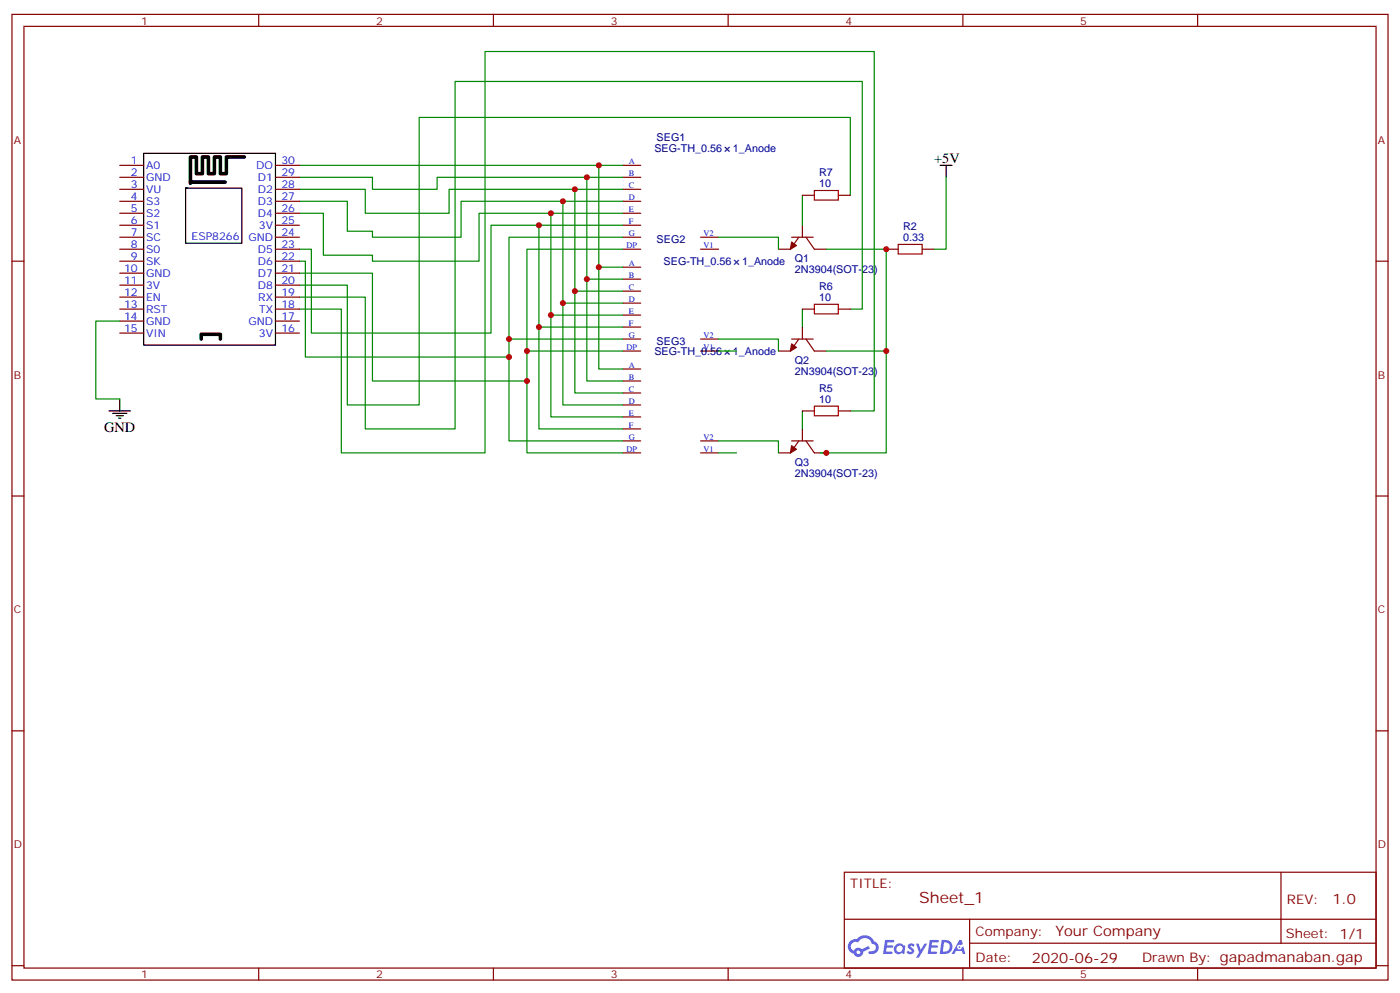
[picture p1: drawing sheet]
<svg xmlns="http://www.w3.org/2000/svg" width="412mm" height="292mm" viewBox="0 0 412 292" stroke-linecap="round" stroke-linejoin="round" font-family="sans-serif">
<g fill="none" stroke="#870000" stroke-width=".35">
<path d="M3.5 4.2h405.4v284.4h-405.4zM7.1 7.8h398.2v277.2h-398.2zM76.2 4.2v3.6M145.3 4.2v3.6M214.5 4.2v3.6M283.6 4.2v3.6M352.8 4.2v3.6M3.5 76.9h3.6M405.3 76.9h3.6M3.5 146h3.6M405.3 146h3.6M3.5 215.2h3.6"/>
<path d="M405.3 215.2h3.6M248.7 256.8h156.6v28.2h-156.6zM377.3 256.8v20.9M248.7 270.7h156.5M285.6 277.7h119.6M285.6 270.7v14.1M3.5 284.3h3.6M76.2 285v3.6M145.3 285v3.6M214.5 285v3.6M283.6 285v3.6M352.8 285v3.6"/>
<path d="M405.3 284.3h3.6"/>
</g>
<g fill="#5487ff">
<path d="M267.7 278a1.22 1.22 0 0 1 1.7 .3l-.4 .5a.47 .47 0 0 0-.3-.4 .47 .47 0 0 0-.5 .2l.1 .3a1.14 1.14 0 0 1 .8 1.7 1.14 1.14 0 0 1-1.9 0l-.2-.2 .5-.5 .7 .4a.29 .29 0 0 0 .3-.3 .29 .29 0 0 0-.2-.3 1.04 1.04 0 0 1-.6-1.7z"/>
<path d="M260.7 276.8h2.4l.3 .1-.2 .5-1.8 .1-.1 .9h1.5l.3 .3-.3 .4h-1.6l-.2 1.1h1.7l.2 .3-.2 .4h-2.6z"/>
<path d="M273.8 276.8h2.4l.3 .1-.1 .5-1.8 .1-.2 .9h1.6l.3 .3-.4 .4h-1.6l-.1 1.1h1.7l.2 .3-.2 .4h-2.6z"/>
<path d="M282.6 276.8h.7l.3 1.2-.6 .3a.69 .69 0 0 0-1 .3 .69 .69 0 0 0 .4 1 .69 .69 0 0 0 .9-.7l.5-.2 .6 2.2h-.8l-.2-.9h-1.8l-.5 .9h-.8z"/>
<path d="M269.8 277.8h.8l.6 1.9 1.1-1.9h.9l-2.6 4.2h-.8l.9-1.5z"/>
<path d="M277.4 276.8l-.6 4.1h1.3a2.11 2.11 0 0 0 2.5-2.1 2.11 2.11 0 0 0-2.5-2zM278.1 277.5a1.39 1.39 0 0 1 1.7 1.4 1.39 1.39 0 0 1-1.8 1.3h-.3z"/>
<path d="M263.7 278.4a1.54 1.54 0 0 0-.1 2.1 1.54 1.54 0 0 0 2.2 .2l.6 .2 .3-2.3-.2-.2-.4-.1a1.49 1.49 0 0 0-2.4 .1zM264 279.4a.94 .94 0 0 1 1.8 0 .94 .94 0 0 1-1.8 0z"/>
<path d="M250.4 277.1a2.18 2.18 0 0 0 1.1 3.7 1.44 1.44 0 0 0 1.6 1 1.44 1.44 0 0 0 1.2-1.5l2-1-.5-.8-1.9 1a1.47 1.47 0 0 0-2.4 .5 1.39 1.39 0 0 1-.7-2 1.39 1.39 0 0 1 2-.5 2.12 2.12 0 0 1 2.2-1.3 2.12 2.12 0 0 1 1.9 1.7 1.14 1.14 0 0 1 1.1 1.4 1.14 1.14 0 0 1-1.7 .8 .43 .43 0 0 0-.5 .3 .43 .43 0 0 0 .4 .5 1.98 1.98 0 0 0 2.5-1.2 1.98 1.98 0 0 0-1.2-2.5 3.1 3.1 0 0 0-5.3-.7l-.9 .1zM252.3 280.4a.55 .55 0 0 1 1.1 0 .55 .55 0 0 1-1.1 0z"/>
<circle cx="282.6" cy="278.9" r=".26"/>
</g>
<g fill="none" stroke="#870000" stroke-width=".35">
<path d="M35.3 59.3h7M35.3 55.7h7M35.3 52.2h7M35.3 48.7h7M81.1 59.3h7.1M81.1 55.7h7.1M81.1 52.2h7.1M81.1 48.7h7.1M183.4 59.3h5.3M183.4 55.7h5.3M183.4 52.2h5.3M183.4 48.7h5.3"/>
<path d="M236.4 57.5h3.5M246.9 57.5h3.6M35.3 69.8h7M35.3 73.4h7M35.3 66.3h7M35.3 62.8h7M35.3 76.9h7M81.1 69.8h7.1M81.1 73.4h7.1M81.1 66.3h7.1M81.1 62.8h7.1M81.1 76.9h7.1"/>
<path d="M183.4 69.8h5.3M183.4 73.4h5.3M183.4 66.3h5.3M183.4 62.8h5.3M183.4 78.7h5.3M206.4 69.8h5.3M206.4 73.4h5.3M233.2 69.8h6.3M235.3 69.8l-2.5 3.6h-3.5M236.4 66.3v3.5M237.4 69.8l2.5 3.6h3.5M261.1 73.4h3.5"/>
<path d="M271.6 73.4h3.6M35.3 80.4h7M35.3 84h7M35.3 87.5h7M35.3 91h7M35.3 94.5h7M35.3 98.1h7M81.1 80.4h7.1M81.1 84h7.1M81.1 87.5h7.1M81.1 91h7.1M81.1 94.5h7.1"/>
<path d="M81.1 98.1h7.1M183.4 99.8h5.3M183.4 96.3h5.3M183.4 92.8h5.3M183.4 89.3h5.3M183.4 85.7h5.3M183.4 82.2h5.3M206.4 99.8h5.3M233.2 99.8h6.3M235.3 99.8l-2.5 3.6h-3.5M236.4 96.3v3.5M236.4 91h3.5"/>
<path d="M237.4 99.8l2.5 3.6h3.5M246.9 91h3.6M183.4 103.4h5.3M183.4 119.2h5.3M183.4 115.7h5.3M183.4 112.2h5.3M183.4 108.7h5.3M206.4 103.4h5.3M183.4 129.8h5.3M183.4 133.3h5.3M183.4 126.3h5.3M183.4 122.8h5.3"/>
<path d="M206.4 129.8h5.3M206.4 133.3h5.3M233.2 129.8h6.3M235.3 129.8l-2.5 3.5h-3.5M236.4 126.3v3.5M236.4 121h3.5M237.4 129.8l2.5 3.5h3.5M246.9 121h3.6"/>
</g>
<g fill="#870000" stroke="#870000" stroke-width=".35">
<path d="M233.2 71.3l1.4 1-1.8 1.1z"/>
<path d="M233.2 101.2l1.4 1.1-1.8 1.1z"/>
<path d="M233.2 131.2l1.4 1.1-1.8 1z"/>
</g>
<g fill="none" stroke="#008700" stroke-width=".35">
<path d="M88.2 48.7h95.2M88.2 52.2h21.5v3.5h19.1v-3.5h54.6M88.2 55.7h19.4v7.1h24.7v-7.1h51.1M88.2 59.3h14.1v8.8h7.4v1.7h26.1v-10.5h47.6M165.8 59.3v30h17.6M169.3 55.7v30h14.1M172.9 52.2v30h10.5M176.4 48.7v30h7M236.4 57.5v8.8M250.5 57.5v-22.9h-127v84.6h-21.2v-35.2h-14.1M278.7 52.2v21.2h-3.5M88.2 62.8h7v12.3h14.5v1.8h31.4v-14.1h42.3"/>
<path d="M158.7 66.3v30h24.7M162.3 62.8v30h21.1M176.4 78.7v30h7M183.4 66.3h-38.8v31.8h-52.9v-24.7h-3.5M183.4 69.8h-33.5v35.3h-59.9v-28.2h-1.8M183.4 73.4h-28.2v38.8h-45.5v-31.8h-21.5M211.7 69.8h17.6v3.6M243.4 73.4h17.7v30h-17.7M35.3 94.5h-7.1v23h7.1M88.2 91h12.3v42.3h42.4v-118.1h114.6v105.8h-7M88.2 87.5h19.4v38.8h26.5v-102.3h119.9v67h-3.5M149.9 99.8h33.5"/>
<path d="M158.7 96.3v30h24.7M162.3 92.8v30h21.1M165.8 89.3v29.9h17.6M169.3 85.7v30h14.1M172.9 82.2v30h10.5M211.7 99.8h17.6v3.6M236.4 91v5.3M149.9 105.1v24.7h33.5M155.2 112.2v21.1h28.2M155.2 103.4h28.2M211.7 103.4h5.3M261.1 103.4v29.9h-19.4"/>
<path d="M211.7 129.8h17.6v3.5M211.7 133.3h5.3M236.4 121v5.3"/>
</g>
<path d="M42.3 45.2h38.8v56.4h-38.8zM55 55.4h-.3v16.2h16.6v-16.2h-16.6h.7M276.9 48.7h3.6M278.7 48.7v3.5M35.3 117.5v3.5M32.1 121h6.4M33.2 121.7h4.2M34.2 122.4h2.1M34.9 123.1h.7" fill="none" stroke="#000" stroke-width=".35"/>
<path d="M56.1 53.6v.4M72 46.2h-5.3v5h-1.8v-5h-1.8v5h-1.7v-5h-1.8v5h-1.7v-5h-1.8v7.4h10.2M59.3 99.8v-1.4h5.6v1.4" fill="none" stroke="#000" stroke-width="1.1"/>
<circle cx="56.1" cy="53.6" r=".18" fill="#000"/>
<path d="M239.9 56.1h7v2.8h-7zM264.6 72h7v2.8h-7zM239.9 89.6h7v2.8h-7zM239.9 119.6h7v2.8h-7z" fill="none" stroke="#a10000" stroke-width=".35"/>
<g fill="#c00">
<circle cx="261.1" cy="73.4" r=".88"/>
<circle cx="149.9" cy="105.1" r=".88"/>
<circle cx="155.2" cy="112.2" r=".88"/>
<circle cx="155.2" cy="103.4" r=".88"/>
<circle cx="176.4" cy="78.7" r=".88"/>
<circle cx="176.4" cy="48.7" r=".88"/>
<circle cx="172.9" cy="82.2" r=".88"/>
<circle cx="172.9" cy="52.2" r=".88"/>
<circle cx="169.3" cy="85.7" r=".88"/>
<circle cx="169.3" cy="55.7" r=".88"/>
<circle cx="165.8" cy="89.3" r=".88"/>
<circle cx="165.8" cy="59.3" r=".88"/>
<circle cx="162.3" cy="92.8" r=".88"/>
<circle cx="162.3" cy="62.8" r=".88"/>
<circle cx="158.8" cy="96.3" r=".88"/>
<circle cx="158.8" cy="66.3" r=".88"/>
<circle cx="149.9" cy="99.8" r=".88"/>
<circle cx="243.4" cy="133.3" r=".88"/>
<circle cx="261.1" cy="103.4" r=".88"/>
</g>
<text font-size="4.6" fill="#800" x="270.8" y="265.8">Sheet_1</text>
<g font-size="4.2">
<text x="275.2" y="48">+5V</text>
<text x="30.7" y="127.1">GND</text>
</g>
<g font-size="4.2" fill="#800">
<text x="392.5" y="266.1">1.0</text>
<text x="310.9" y="275.6">Your Company</text>
<text x="304" y="283.4">2020-06-29</text>
</g>
<g font-size="3.9" fill="#800">
<text x="250.5" y="261.4">TITLE:</text>
<text x="379.1" y="266.1">REV:</text>
<text x="287.4" y="275.6">Company:</text>
<text x="378.7" y="276.2">Sheet: 1/1</text>
<text x="287.4" y="283.3">Date:</text>
<text x="336.4" y="283.4">Drawn By: gapadmanaban.gap</text>
</g>
<g font-size="3.2" fill="#800">
<text x="41.6" y="7.2">1</text>
<text x="110.8" y="7.2">2</text>
<text x="179.9" y="7.2">3</text>
<text x="249.1" y="7.2">4</text>
<text x="318.2" y="7.2">5</text>
<text x="4.1" y="42.3">A</text>
<text x="405.9" y="42.3">A</text>
<text x="4.1" y="111.5">B</text>
<text x="405.9" y="111.5">B</text>
<text x="4.1" y="180.6">C</text>
<text x="405.9" y="180.6">C</text>
<text x="4.1" y="249.8">D</text>
<text x="405.9" y="249.8">D</text>
<text x="41.6" y="288">1</text>
<text x="110.8" y="288">2</text>
<text x="179.9" y="288">3</text>
<text x="249.1" y="288">4</text>
<text x="318.2" y="288">5</text>
</g>
<g font-size="3.2" fill="#000080">
<text x="193.4" y="41.5">SEG1</text>
<text x="192.8" y="44.7">SEG-TH_0.56</text>
<text x="215.9" y="44.7">1_Anode</text>
<text x="241.3" y="51.9">R7</text>
<text x="241.3" y="55">10</text>
<text x="193.4" y="71.5">SEG2</text>
<text x="266" y="70.9">0.33</text>
<text x="266" y="67.8">R2</text>
<text x="234.2" y="77.1">Q1</text>
<text x="195.5" y="78">SEG-TH_0.56</text>
<text x="218.6" y="78">1_Anode</text>
<text x="234.2" y="80.3">2N3904(SOT-23)</text>
<text x="241.3" y="88.5">10</text>
<text x="241.3" y="85.4">R6</text>
<text x="193.4" y="101.5">SEG3</text>
<text x="192.8" y="104.6">SEG-TH_0.56</text>
<text x="215.9" y="104.6">1_Anode</text>
<text x="234.2" y="107.1">Q2</text>
<text x="234.2" y="110.3">2N3904(SOT-23)</text>
<text x="241.3" y="118.5">10</text>
<text x="241.3" y="115.4">R5</text>
<text x="234.2" y="137.1">Q3</text>
<text x="234.2" y="140.3">2N3904(SOT-23)</text>
</g>
<g font-size="3.2" fill="#00f">
<text x="38.6" y="51.9">2</text>
<text x="38.6" y="48.3">1</text>
<text x="43" y="53.3">GND</text>
<text x="43" y="49.7">A0</text>
<text x="75.5" y="49.7">DO</text>
<text x="76" y="53.3">D1</text>
<text x="82.9" y="48.3">30</text>
<text x="82.9" y="51.9">29</text>
<text x="38.6" y="58.9">4</text>
<text x="38.6" y="55.4">3</text>
<text x="43" y="56.8">VU</text>
<text x="76" y="56.8">D2</text>
<text x="82.9" y="55.4">28</text>
<text x="82.9" y="58.9">27</text>
<text x="38.6" y="66">6</text>
<text x="38.6" y="62.4">5</text>
<text x="43" y="63.9">S2</text>
<text x="43" y="60.3">S3</text>
<text x="76" y="60.3">D3</text>
<text x="76" y="63.9">D4</text>
<text x="82.9" y="62.4">26</text>
<text x="82.9" y="66">25</text>
<text x="38.6" y="69.5">7</text>
<text x="43" y="70.9">SC</text>
<text x="43" y="67.4">S1</text>
<text x="56.4" y="70.8">ESP8266</text>
<text x="73.2" y="70.9">GND</text>
<text x="76.2" y="67.4">3V</text>
<text x="82.9" y="69.5">24</text>
<text x="38.6" y="76.6">9</text>
<text x="38.6" y="73">8</text>
<text x="43" y="78">SK</text>
<text x="43" y="74.4">S0</text>
<text x="76" y="74.4">D5</text>
<text x="76" y="78">D6</text>
<text x="82.9" y="73">23</text>
<text x="82.9" y="76.6">22</text>
<text x="36.5" y="83.6">11</text>
<text x="36.5" y="80.1">10</text>
<text x="43" y="81.5">GND</text>
<text x="76" y="81.5">D7</text>
<text x="82.9" y="80.1">21</text>
<text x="82.9" y="83.6">20</text>
<text x="36.5" y="87.1">12</text>
<text x="43" y="88.5">EN</text>
<text x="43" y="85">3V</text>
<text x="76" y="85">D8</text>
<text x="76.1" y="88.5">RX</text>
<text x="82.9" y="87.1">19</text>
<text x="36.5" y="94.2">14</text>
<text x="36.5" y="90.7">13</text>
<text x="43" y="95.6">GND</text>
<text x="43" y="92.1">RST</text>
<text x="73.2" y="95.6">GND</text>
<text x="76.3" y="92.1">TX</text>
<text x="82.9" y="90.7">18</text>
<text x="82.9" y="94.2">17</text>
<text x="36.5" y="97.7">15</text>
<text x="43" y="99.1">VIN</text>
<text x="76.2" y="99.1">3V</text>
<text x="82.9" y="97.7">16</text>
</g>
<g font-size="2.5" fill="#00f">
<text x="185.2" y="51.9">B</text>
<text x="185.2" y="48.3">A</text>
<text x="185.2" y="58.9">D</text>
<text x="185.2" y="55.4">C</text>
<text x="185.2" y="66">F</text>
<text x="185.2" y="62.4">E</text>
<text x="185.2" y="69.5">G</text>
<text x="207.2" y="69.5">V2</text>
<text x="184.5" y="73">DP</text>
<text x="207.2" y="73">V1</text>
<text x="185.2" y="81.8">B</text>
<text x="185.2" y="78.3">A</text>
<text x="185.2" y="88.9">D</text>
<text x="185.2" y="85.4">C</text>
<text x="185.2" y="96">F</text>
<text x="185.2" y="92.4">E</text>
<text x="185.2" y="99.5">G</text>
<text x="207.2" y="99.5">V2</text>
<text x="184.5" y="103">DP</text>
<text x="207.2" y="103">V1</text>
<text x="185.2" y="111.8">B</text>
<text x="185.2" y="108.3">A</text>
<text x="185.2" y="118.9">D</text>
<text x="185.2" y="115.4">C</text>
<text x="185.2" y="125.9">F</text>
<text x="185.2" y="122.4">E</text>
<text x="185.2" y="129.5">G</text>
<text x="207.2" y="129.5">V2</text>
<text x="184.5" y="133">DP</text>
<text x="207.2" y="133">V1</text>
</g>
</svg>
